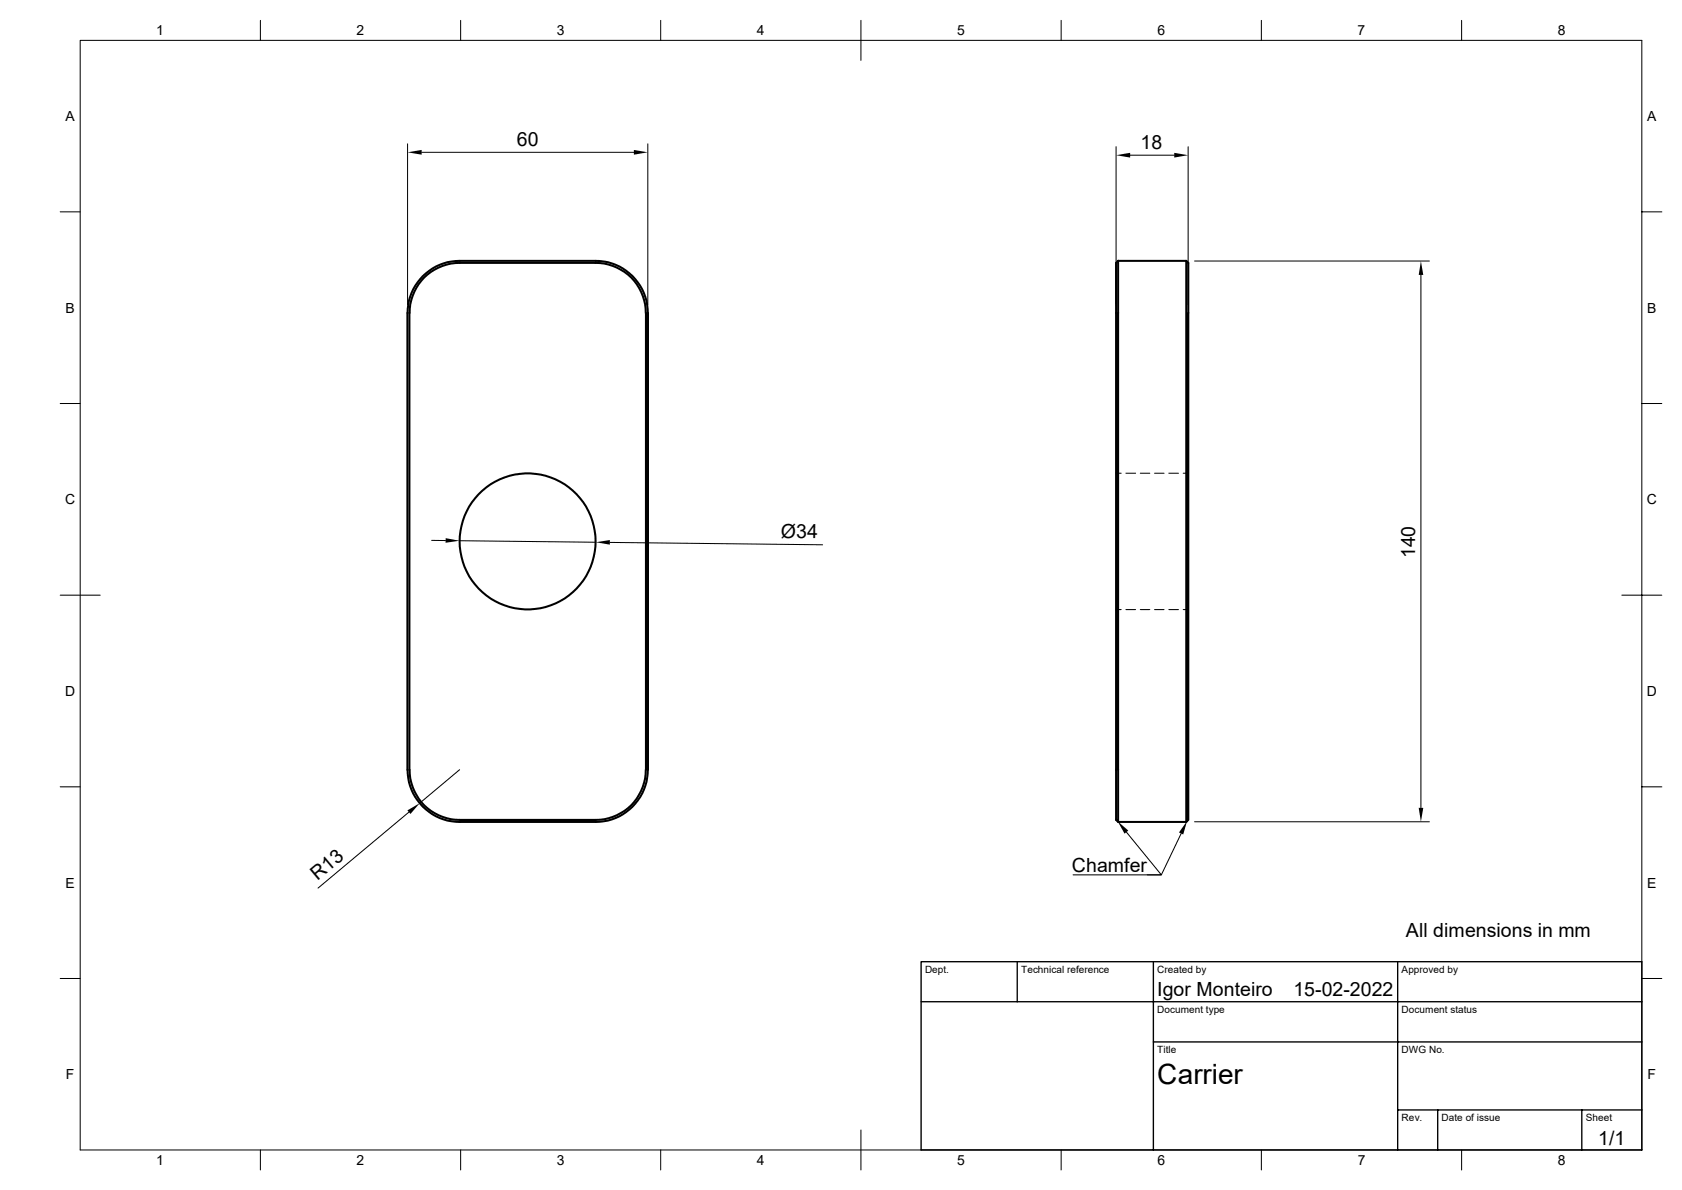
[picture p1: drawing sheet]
<svg xmlns="http://www.w3.org/2000/svg" width="420mm" height="297mm" viewBox="0 0 420 297" stroke-linecap="round" stroke-linejoin="round" font-family="sans-serif">
<g fill="none" stroke="#000" stroke-width=".51">
<path d="M161.2 78.1a12.4 12.4 0 0 0-12.4-12.5h-34a12.5 12.5 0 0 0-12.6 12.5l.1 114.1a12.4 12.4 0 0 0 12.5 12.4h34a12.4 12.4 0 0 0 12.4-12.4M161.3 78.1v114.1M161.8 78.1a13 13 0 0 0-13-13h-34a13 13 0 0 0-13 13l-.1 114.1a13.1 13.1 0 0 0 13.1 12.9h34a13 13 0 0 0 13-12.9M161.8 78.1v114.1M279.2 65.1v140l-.5-.5v-139zM279.2 65.1h17v140l.5-.5v-139l-.5-.5M279.2 205.1h17"/>
<circle cx="131.7" cy="135.1" r="17"/>
</g>
<g fill="none" stroke="#000" stroke-width=".25">
<path d="M20 10.1h390v276.9h-390zM65 5.1v5M115 5.1v5M165 5.1v5M215 5.1v10M265 5.1v5M315 5.1v5M365 5.1v5M101.8 35.9v40.1M105.3 38h53M161.8 35.9v40.1M278.7 36.6v39.4"/>
<path d="M282.2 38.7h11M296.7 36.6v39.4M15 52.9h5M410 52.9h5M298.3 65.2h58.6M354.8 68.6v133M15 100.7h5M278.7 118.1h1.3M281.1 118.1h2.4M284.7 118.1h2.4M288.3 118.1h2.4M291.8 118.1h2.5"/>
<path d="M295.4 118.1h1.3M410 100.7h5M107.8 134.9h3.5M114.8 135l34 .3M152.3 135.4l53.1 .6M15 148.5h10M278.7 152.1h1.3M281.1 152.1h2.4M284.7 152.1h2.4M288.3 152.1h2.4M291.8 152.1h2.5M295.4 152.1h1.3"/>
<path d="M405 148.5h10M15 196.4h5M114.8 192.1l-10 8.3M410 196.4h5M102.1 202.7l-22.7 19M281.3 207.7l8.7 10.7h-22.1M294.9 208l-4.9 10.4h-3.5M298.3 205.1h58.6M15 244.2h5M410 244.2h5M65 287v5M115 287v5"/>
<path d="M165 287v5M215 282v10M265 287v5M315 287v5M365 287v5"/>
</g>
<path d="M230 240h180v47h-180zM230 250h180M254 240v10M288 240v47M349 240v47M288 260.1h122M349 277h61M359 277v10M395 277v10" fill="none" stroke="#000" stroke-width=".34"/>
<path d="M101.8 38l3.5-.6v1.2zM158.3 37.4l3.5 .6-3.5 .6zM278.7 38.7l3.5-.6v1.2zM293.2 38.1l3.5 .6-3.5 .6zM354.8 65.2l.6 3.4h-1.2zM111.3 134.3l3.5 .7-3.5 .5zM148.8 135.3l3.5-.5v1.1zM101.7 202.3l3.1-1.9-2.3 2.8zM279.1 205l2.6 2.3-.9 .8zM296.4 204.9l-1 3.4-1-.5zM354.2 201.6h1.2l-.6 3.5z" fill="#000"/>
<text font-size="7" x="289" y="270.6">Carrier</text>
<g font-size="4.9">
<text x="129.1" y="36.5">60</text>
<text x="284.8" y="37.3">18</text>
<text x="195" y="134.3" transform="rotate(1 195 134.3)">Ø34</text>
<text x="353.4" y="139.4" transform="rotate(-90 353.4 139.4)">140</text>
<text x="79.3" y="219.9" transform="rotate(-40 79.3 219.9)">R13</text>
<text x="267.7" y="217.6">Chamfer</text>
<text x="351.1" y="233.9">All dimensions in mm</text>
<text x="289" y="248.5">Igor Monteiro</text>
<text x="323" y="248.5">15-02-2022</text>
<text x="399.1" y="285.7">1/1</text>
</g>
<g font-size="3.5">
<text x="39" y="8.8">1</text>
<text x="89" y="8.8">2</text>
<text x="139" y="8.8">3</text>
<text x="189" y="8.8">4</text>
<text x="239" y="8.8">5</text>
<text x="289" y="8.8">6</text>
<text x="339" y="8.8">7</text>
<text x="389" y="8.8">8</text>
<text x="16.3" y="30.2">A</text>
<text x="411.3" y="30.2">A</text>
<text x="16.3" y="78.1">B</text>
<text x="411.3" y="78.1">B</text>
<text x="16.3" y="125.9">C</text>
<text x="411.2" y="125.9">C</text>
<text x="16.3" y="173.7">D</text>
<text x="411.2" y="173.7">D</text>
<text x="16.3" y="221.5">E</text>
<text x="411.3" y="221.5">E</text>
<text x="16.4" y="269.4">F</text>
<text x="411.4" y="269.4">F</text>
<text x="39" y="290.8">1</text>
<text x="89" y="290.8">2</text>
<text x="139" y="290.7">3</text>
<text x="189" y="290.8">4</text>
<text x="239" y="290.7">5</text>
<text x="289" y="290.7">6</text>
<text x="339" y="290.7">7</text>
<text x="389" y="290.7">8</text>
</g>
<g font-size="2.5">
<text x="231" y="242.8">Dept.</text>
<text x="255" y="242.8">Technical reference</text>
<text x="289" y="242.8">Created by</text>
<text x="350" y="242.8">Approved by</text>
<text x="289" y="252.9">Document type</text>
<text x="350" y="252.9">Document status</text>
<text x="289" y="262.8">Title</text>
<text x="350" y="262.8">DWG No.</text>
<text x="350" y="279.8">Rev.</text>
<text x="360" y="279.8">Date of issue</text>
<text x="396" y="279.8">Sheet</text>
</g>
</svg>
